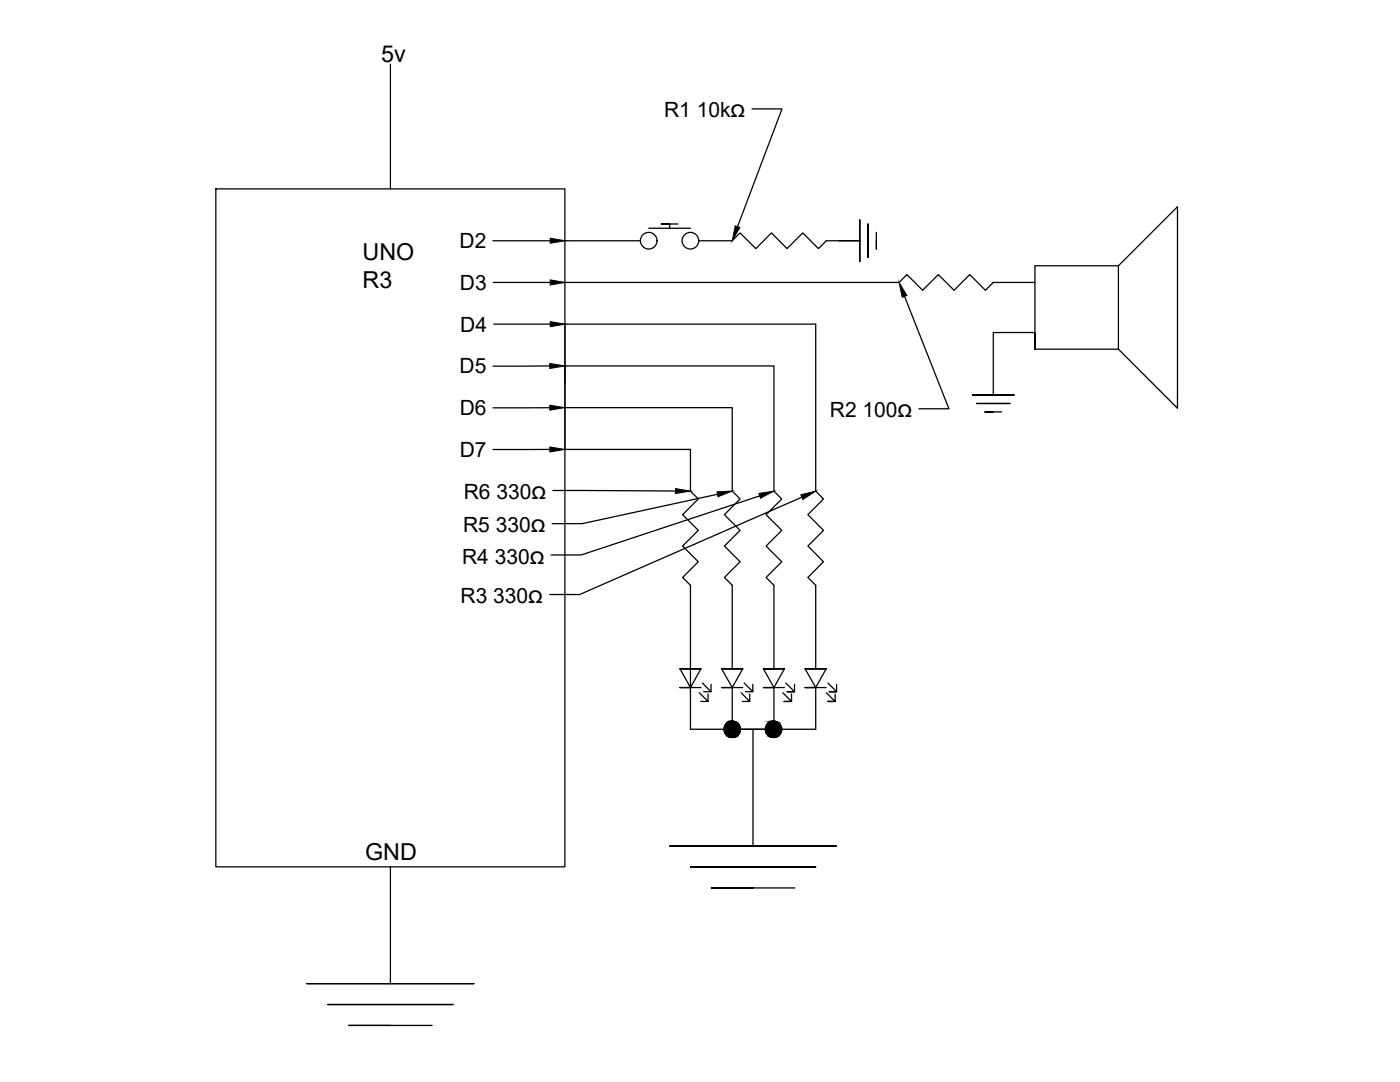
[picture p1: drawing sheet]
<svg xmlns="http://www.w3.org/2000/svg" width="279mm" height="216mm" viewBox="0 0 279 216" stroke-linecap="round" stroke-linejoin="round" font-family="sans-serif">
<!-- layer: 0 -->
<g fill="none" stroke="#000" stroke-width=".25">
<path d="M77.9 12.8v24.9M43.1 37.7h69.6v135.3h-69.6zM150.1 21.7h6l-8.9 23.5M98.4 48h11.4M98.4 56.4h11.4M112.7 56.4h66.7l1.6-1.6 3.1 3.1 3.2-3.1 3.1 3.1 3.1-3.1 3.2 3.1 1.5-1.5h8.3M112.7 48h15.1M129.5 45.5h8.3M135.3 44.7h-3.3h1.6v.8M139.5 48h6.6l1.6-1.5 3.1 3.1 3.2-3.1 3.1 3.1 3.1-3.1 3.1 3.1 1.6-1.6h6.7v-4.1v8.3v-4.2h-4.2M173.2 44.7v6.7zM174.9 46.4v3.3v-1.7"/>
<path d="M180.5 59.2l8.9 22.4h-6M223.2 53v16.7h-16.7M98.5 64.7h11.3M109.7 73l-11.3 .1M112.7 76.3v-3.3h41.8v25l1.5 1.6-3.1 3.1 3.1 3.1-3.1 3.2 3.1 3.1-3.1 3.1 1.6 1.6v16.6h2h-4.1h2.1h-2.1l2.1 3.8 2-3.8M223.2 69.7l11.8 11.8v-40.3l-11.8 11.8h-16.7v16.7v-3.3h-8.3v12.4h-4.1h8.3h-4.2M109.7 81.4h-11.3M109.7 89.7h-11.3M110.3 97.9l24.5 .1M112.7 81.3h33.4v16.7l1.6 1.6-3.1 3.1 3.1 3.1-3.1 3.2 3.1 3.1-3.1 3.1 1.5 1.6v16.6M143.2 98.6l-27 5.9h-6M151.6 98.9l-35.6 11.8h-6"/>
<path d="M160 99.2l-44.3 19.4h-6M194.9 80.5h6.6zM198.2 82.2h-1.6h3.3M135.7 133.4l2.1 3.8 2.1-3.8M135.7 133.4h4.2zM137.8 137.2h-2.1h4.2M139.6 138.2l1.7 1.8h-1.5M140.2 136.3l1.7 1.7h-1.5M141.3 138.5v1.5M141.9 136.5v1.5M144 133.4l2.1 3.8 2.1-3.8M144 133.4h4.2z"/>
<path d="M147.9 138.2l1.7 1.8h-1.4M148.2 137.2h-4.2h2.1v8.3h16.7v-8.3h-2.1h4.2M148.5 136.3l1.7 1.7h-1.4M149.6 138.5v1.5M150.2 136.5v1.5M156.2 138.2l1.8 1.8h-1.5h1.5v-1.5M156.8 136.3l1.8 1.7h-1.5h1.5v-1.5M160.7 133.4l2.1 3.8 2.1-3.8M160.7 133.4h4.2zM162.8 133.4v-16.6l-1.6-1.6 3.1-3.1-3.1-3.1 3.1-3.2-3.1-3.1 3.1-3.1-1.5-1.6v-33.3h-50.1v25h25.1v8.3l1.6 1.6-3.2 3.1 3.2 3.1-3.2 3.2 3.2 3.1-3.2 3.1 1.6 1.6v28.7h16.7v-8.3h-2.1h4.1M164.9 138.2l1.8 1.8h-1.5h1.5v-1.5M165.2 136.3l1.8 1.7h-1.5h1.5v-1.5"/>
<path d="M150.3 145.5v23.3h-16.7h33.3h-16.6M77.9 173v23.3h-16.6h33.3h-16.7M137.8 173h25zM150.3 177.2h-8.3h16.6M65.4 200.4h25zM77.9 204.6h-8.3h16.6"/>
<circle cx="129.5" cy="48" r="1.66"/>
<circle cx="137.8" cy="48" r="1.66"/>
</g>
<g fill="#000" stroke="#000" stroke-width=".2">
<path d="M109.8 47.5l3 .5-3 .5zM109.8 55.9l3 .5-3 .5zM146.7 45.1l1 .3-1.6 2.6zM179.4 56.4l1.6 2.6-.9 .3zM109.7 72.5l3 .5-3 .5zM109.8 64.2l3 .5-3 .5zM109.7 80.8l3 .5-3 .5zM109.7 89.2l3 .5-3 .5zM134.8 97.5l3 .5-3 .5zM143.1 98.1l3-.1-2.8 1.1zM151.4 98.5l3.1-.5-2.7 1.4zM159.8 98.7l3-.7-2.6 1.7z"/>
<path d="M145.8 143.9l.3 .1zM145.6 144h.5z"/>
<path d="M145.6 144l.5 .1v-.1zM145.3 144.1l.3-.1 .5 .1z"/>
<path d="M145.3 144.1l.8 .1v-.1zM145.1 144.2l.2-.1 .8 .1z"/>
<path d="M145.1 144.2l1 .3v-.3zM145.1 144.2l1 .3h-1.3z"/>
<path d="M144.8 144.5l1.3 .2v-.2zM144.8 144.5l1.3 .2h-1.4z"/>
<path d="M144.7 144.7l1.4 .3v-.3zM144.7 144.7l1.4 .3h-1.5z"/>
<path d="M144.6 145l1.5 .2v-.2zM144.6 145l1.5 .2h-1.6z"/>
<path d="M144.5 145.2l1.6 .3v-.3zM144.5 145.2l1.6 .3h-1.6z"/>
<path d="M146.1 143.9h.3zM145.8 143.9h.3z"/>
<path d="M146.1 143.9l.6 .1zM146.1 143.9l.6 .1z"/>
<path d="M145.7 147.1h.9zM145.7 147.1l.6 .1z"/>
<path d="M146.1 144l.9 .1zM146.1 144l.9 .1h-.9z"/>
<path d="M145.4 147l1.2 .1 .3-.1zM145.4 147l1.2 .1z"/>
<path d="M146.1 144.1l1.1 .1-.2-.1zM146.1 144.1l1.1 .1h-1.1z"/>
<path d="M145.1 146.8l1.8 .2 .2-.2zM145.1 146.8l1.8 .2h-1.5z"/>
<path d="M146.1 144.2l1.3 .3-.2-.3zM146.1 144.2l1.3 .3h-1.3z"/>
<path d="M144.9 146.6l2.2 .2 .3-.2zM144.9 146.6l2.2 .2h-2z"/>
<path d="M146.1 144.5l1.5 .2-.2-.2zM146.1 144.5l1.5 .2h-1.5z"/>
<path d="M144.7 146.4l2.7 .2 .2-.2zM144.7 146.4l2.7 .2h-2.5z"/>
<path d="M146.1 144.7l1.6 .3-.1-.3zM146.1 144.7l1.6 .3h-1.6z"/>
<path d="M144.6 146.1l3 .3 .1-.3zM144.6 146.1l3 .3h-2.9z"/>
<path d="M146.1 145l1.7 .2-.1-.2zM146.1 145l1.7 .2h-1.7z"/>
<path d="M146.1 145.2l1.7 .3v-.3zM146.1 145.2l1.7 .3h-1.7z"/>
<path d="M144.5 145.8l3.2 .3 .1-.3zM144.5 145.8l3.2 .3h-3.1z"/>
<path d="M144.5 145.5l3.3 .3v-.3zM144.5 145.5l3.3 .3h-3.3z"/>
<path d="M154.1 143.9l.3 .1zM153.8 144h.6z"/>
<path d="M153.8 144l.6 .1v-.1zM153.5 144.1l.3-.1 .6 .1z"/>
<path d="M153.5 144.1l.9 .1v-.1zM153.3 144.2l.2-.1 .9 .1z"/>
<path d="M153.3 144.2l1.1 .3v-.3zM153.3 144.2l1.1 .3h-1.3z"/>
<path d="M153.1 144.5l1.3 .2v-.2zM153.1 144.5l1.3 .2h-1.5z"/>
<path d="M152.9 144.7l1.5 .3v-.3zM152.9 144.7l1.5 .3h-1.6z"/>
<path d="M152.8 145l1.6 .2v-.2zM152.8 145l1.6 .2h-1.7z"/>
<path d="M152.7 145.2l1.7 .3v-.3zM152.7 145.2l1.7 .3h-1.7z"/>
<path d="M154.4 143.9h.3zM154.1 143.9h.3z"/>
<path d="M154.4 143.9l.5 .1zM154.4 143.9l.5 .1z"/>
<path d="M153.9 147.1h.9zM153.9 147.1l.6 .1z"/>
<path d="M154.4 144l.8 .1zM154.4 144l.8 .1h-.8z"/>
<path d="M153.6 147l1.2 .1 .3-.1zM153.6 147l1.2 .1z"/>
<path d="M154.4 144.1l1 .1-.2-.1zM154.4 144.1l1 .1h-1z"/>
<path d="M153.4 146.8l1.7 .2 .3-.2zM153.4 146.8l1.7 .2h-1.5z"/>
<path d="M154.4 144.2l1.2 .3-.2-.3zM154.4 144.2l1.2 .3h-1.2z"/>
<path d="M153.1 146.6l2.3 .2 .2-.2zM153.1 146.6l2.3 .2h-2z"/>
<path d="M154.4 144.5l1.4 .2-.2-.2zM154.4 144.5l1.4 .2h-1.4z"/>
<path d="M153 146.4l2.6 .2 .2-.2zM153 146.4l2.6 .2h-2.5z"/>
<path d="M154.4 144.7l1.5 .3-.1-.3zM154.4 144.7l1.5 .3h-1.5z"/>
<path d="M154.4 145l1.6 .2-.1-.2zM154.4 145l1.6 .2h-1.6z"/>
<path d="M152.8 146.1l3 .3 .1-.3zM152.8 146.1l3 .3h-2.8z"/>
<path d="M152.7 145.8l3.2 .3 .1-.3zM152.7 145.8l3.2 .3h-3.1z"/>
<path d="M154.4 145.2l1.6 .3v-.3zM154.4 145.2l1.6 .3h-1.6z"/>
<path d="M152.7 145.5l3.3 .3v-.3zM152.7 145.5l3.3 .3h-3.3z"/>
</g>
<g font-size="4.7">
<text x="76.1" y="12.4">5v</text>
<text x="72.4" y="51.9">UNO</text>
<text x="72.4" y="57.5">R3</text>
<text x="72.9" y="171.7">GND</text>
</g>
<g font-size="4.2">
<text x="132.5" y="23.4">R1 10kꭥ</text>
<text x="91.7" y="49.5">D2</text>
<text x="91.8" y="57.8">D3</text>
<text x="91.9" y="66.2">D4</text>
<text x="91.7" y="74.5">D5</text>
<text x="91.7" y="82.9">D6</text>
<text x="165.6" y="83.3">R2 100ꭥ</text>
<text x="91.7" y="91.2">D7</text>
<text x="92.6" y="99.6">R6 330ꭥ</text>
<text x="92.4" y="106.2">R5 330ꭥ</text>
<text x="92.2" y="112.5">R4 330ꭥ</text>
<text x="91.9" y="120.3">R3 330ꭥ</text>
</g>
</svg>
